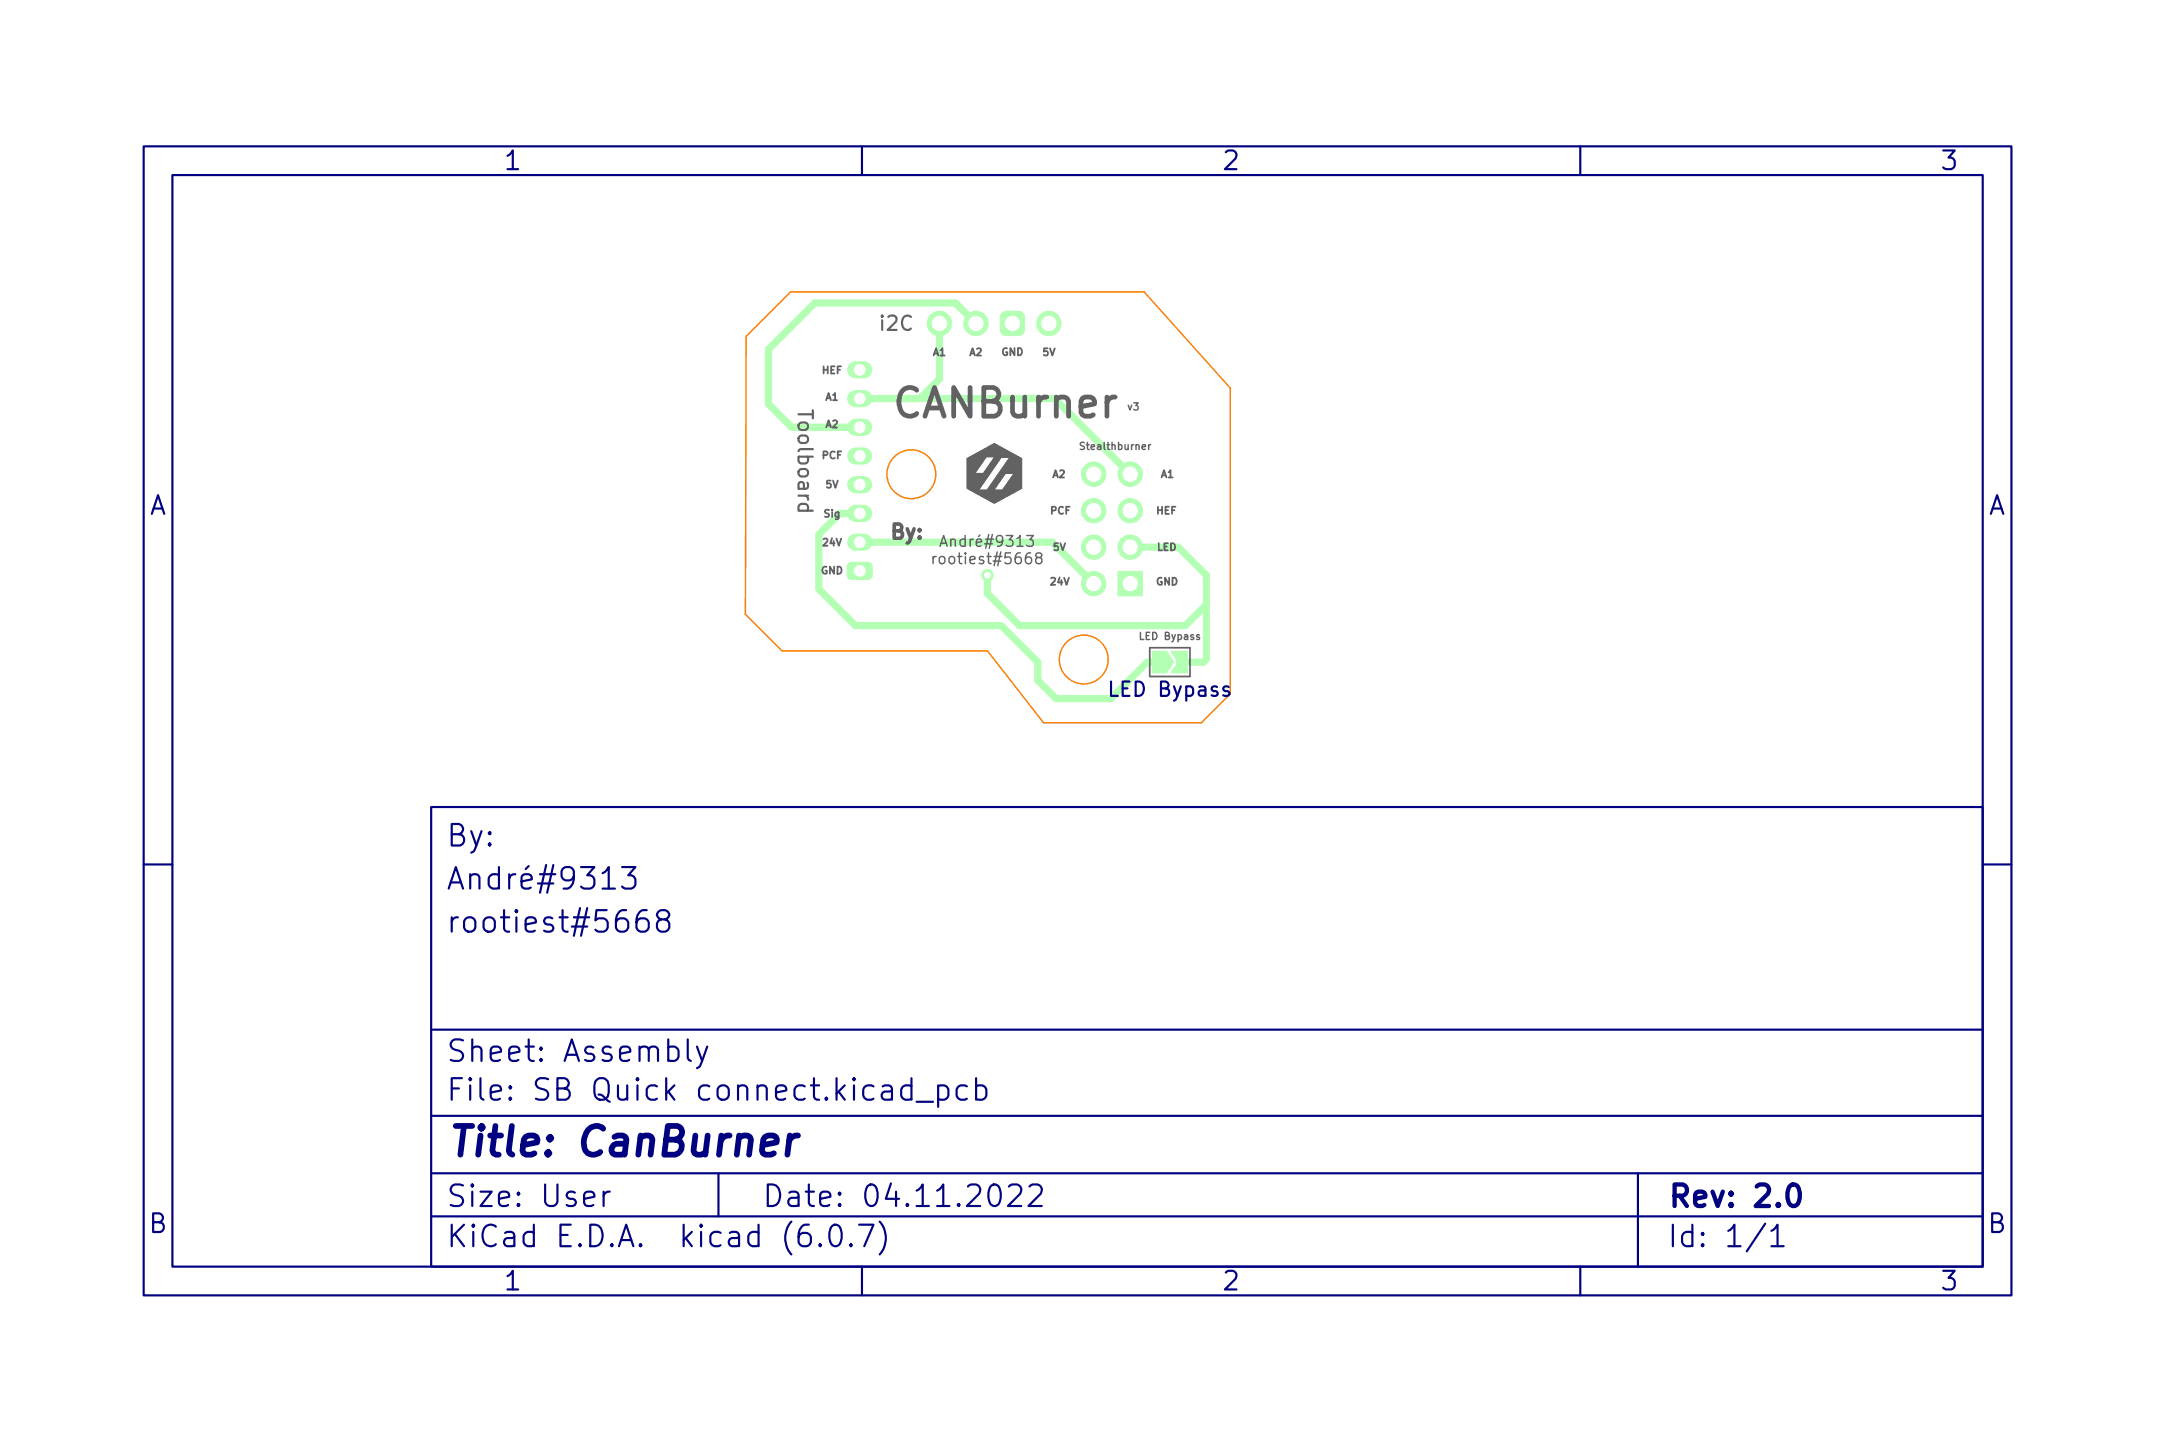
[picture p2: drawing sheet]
<svg xmlns="http://www.w3.org/2000/svg" width="150mm" height="100mm" viewBox="0 0 150 100" stroke-linecap="round" stroke-linejoin="round" font-family="sans-serif">
<g fill="#b3ffb3" stroke="#b3ffb3" stroke-width=".07">
<path d="M80.2 45.3h1l.5 .8-.5 .7h-1z"/>
<path d="M81.5 45.3h1.2v1.5h-1.2l.5-.7z"/>
<path d="M69.7 21.8l.3-.1h.9l.2 .1 .2 .3v.8l-.1 .3-.3 .2h-.9l-.2-.1-.2-.4v-.8z"/>
<path d="M59.1 39.2h1.5l.1 .2v.8l-.3 .1h-1.3l-.1-.2v-.7z"/>
<path d="M77.8 39.8h1.7v1.7h-1.7z"/>
<circle cx="65.4" cy="22.5" r=".85"/>
<circle cx="67.9" cy="22.5" r=".85"/>
<circle cx="73" cy="22.5" r=".85"/>
<circle cx="78.7" cy="33" r=".85"/>
<circle cx="76.1" cy="33" r=".85"/>
<circle cx="78.7" cy="35.6" r=".85"/>
<circle cx="76.1" cy="35.6" r=".85"/>
<circle cx="78.7" cy="38.1" r=".85"/>
<circle cx="76.1" cy="38.1" r=".85"/>
<circle cx="76.1" cy="40.6" r=".85"/>
<circle cx="68.7" cy="40" r=".4"/>
</g>
<path d="M59.6 37.7h.5M59.6 35.7h.5M59.6 33.7h.5M59.6 31.7h.5M59.6 29.7h.5M59.6 27.7h.5M59.6 25.7h.5" fill="none" stroke="#b3ffb3" stroke-width="1.2"/>
<path d="M59.8 27.7h13.6l5.3 5.3M59.8 37.7h13.4l2.9 2.9M59.8 35.7h-1.3l-1.5 1.5v3.8l2.5 2.6h10.2l2.5 2.5v1.3l1.3 1.2h3.8l2.6-2.5h.9M65.4 22.5v3.9M67.9 22.5l-1.4-1.4h-9.8l-3.2 3.2v3.8l1.6 1.6h4.7M78.7 38.1h3.3l2 2v5.8l-.2 .2h-1.7M68.7 40v1.3l2.3 2.3h11.5l1.5-1.5" fill="none" stroke="#b3ffb3" stroke-width=".5"/>
<g fill="#fff" stroke="#fff" stroke-width=".07">
<circle cx="68.7" cy="40" r=".2"/>
<circle cx="65.4" cy="22.5" r=".5"/>
<circle cx="67.9" cy="22.5" r=".5"/>
<circle cx="70.5" cy="22.5" r=".5"/>
<circle cx="73" cy="22.5" r=".5"/>
<circle cx="59.8" cy="39.7" r=".37"/>
<circle cx="59.8" cy="37.7" r=".37"/>
<circle cx="59.8" cy="35.7" r=".37"/>
<circle cx="59.8" cy="33.7" r=".37"/>
<circle cx="59.8" cy="31.7" r=".37"/>
<circle cx="59.8" cy="29.7" r=".37"/>
<circle cx="59.8" cy="27.7" r=".37"/>
<circle cx="59.8" cy="25.7" r=".37"/>
<circle cx="78.7" cy="33" r=".5"/>
<circle cx="76.1" cy="33" r=".5"/>
<circle cx="78.7" cy="35.6" r=".5"/>
<circle cx="76.1" cy="35.6" r=".5"/>
<circle cx="78.7" cy="38.1" r=".5"/>
<circle cx="76.1" cy="38.1" r=".5"/>
<circle cx="78.7" cy="40.6" r=".5"/>
<circle cx="76.1" cy="40.6" r=".5"/>
</g>
<path d="M65 38.7v.5M65.2 38.7l-.2 .2M72.2 38.8l-.1-.1v-.1l.4-.1v.2l-.4 .3v.1l.1 .1h.2l.1-.1v-.2l-.1-.1" fill="none" stroke="#626262" stroke-width=".1"/>
<path d="M80 45.1h2.8v2h-2.8z" fill="none" stroke="#626262" stroke-width=".12"/>
<path d="M67.3 31.9l1.7-.9a.29 .29 0 0 1 .5 0l1.4 .8h-2.2l-.8 1.2h.5l.8-1.2h1.1h-.6l-1.6 2.3h.6l1.6-2.3h.6l.2 .1v1.1h-1.1l-.8 1.1h.6l.8-1.1h.5v1l-1.9 1-1.9-1z" fill="#626262" stroke="#626262" stroke-width=".07"/>
<g fill="none" stroke="#ff8000" stroke-width=".1">
<path d="M51.9 23.4l3.1-3.1h24.6l6 6.7v21.3l-2 2h-11l-3.9-5h-14.3l-2.5-2.5z"/>
<circle cx="63.4" cy="33" r="1.7"/>
<circle cx="75.4" cy="45.9" r="1.7"/>
</g>
<g fill="none" stroke="#000080" stroke-width=".15">
<path d="M10 10.2h130v80h-130zM12 12.2h126v76h-126zM60 10.2v2M110 10.2v2M30 56.2h108v32h-108zM10 60.2h2M30 77.7h108M30 71.7h108M43.3 60.4h.9l-.5 .5a.41 .41 0 0 1 .5 .3v.4l-.1 .2-.6 .1-.2-.2M45 63.4a.59 .59 0 0 0-.7 .6v.6l.1 .2 .5 .1 .2-.2 .1-.5-.2-.2-.4-.1-.3 .3M46 64l-.3-.3 .1-.2 .2-.1h.4a.31 .31 0 0 1 .2 .4 .31 .31 0 0 1-.3 .2l-.4 .1-.2 .2v.3l.3 .3 .4-.1 .2-.2-.1-.4-.2-.2M47.9 72.4v1.3l.2 .2"/>
<path d="M48.5 72.9l.4 1M49.2 72.9l-.5 1.3-.2 .2M63.4 75.6h-.4l-.3 .3v.4l.2 .2 .1 .1 .4-.1M63.4 75.1v1.5M63.8 76.7h1.1M65.3 75.6h.4l.3 .3v.4l-.1 .2-.2 .1-.4-.1M65.3 75.6v1.5M67.3 75.6h-.4l-.3 .3v.4l.1 .2 .2 .1 .4-.1M67.9 75.6h.5l.3 .3v.4l-.2 .2-.1 .1-.5-.1M67.9 75.1v1.5M138 60.2h2M30 84.7h108"/>
<path d="M30 81.7h108M42 83v1M42.4 83a.38 .38 0 0 0-.4 .3M50 81.7v3M57.1 86.6l.1 .1-.1 .1-.1-.1 .1-.1v.2M57.9 85.3a.36 .36 0 0 1 .6 .3 .88 .88 0 0 1-.3 1.2 .38 .38 0 0 1-.4-.3 1.17 1.17 0 0 1 .1-1.2zM59.2 86.6l.1 .1-.1 .1v-.1v-.1v.2M59.8 85.3h1l-.6 1.5M60 88.2v2M61.2 85.1a1.72 1.72 0 0 1 0 2.2M70.2 82.6l.2-.1h.4a.41 .41 0 0 1 .2 .6l-.8 .9h.9M71.7 82.6l.2-.1h.3a.41 .41 0 0 1 .2 .6l-.8 .9h.9"/>
<path d="M110 88.2v2M114 81.7v6.5M122.9 85.2l-1.3 1.9M123.3 85.7l.4-.4v1.5M123.3 86.8h.9"/>
</g>
<path d="M124.6 82.5a.36 .36 0 0 1 .6 .3 .88 .88 0 0 1-.3 1.2 .38 .38 0 0 1-.4-.3 1.17 1.17 0 0 1 .1-1.2z" fill="none" stroke="#000080" stroke-width=".3"/>
<path d="M55 79.1l-.2 1.3M55.5 79.1a.59 .59 0 0 0-.6 .3" fill="none" stroke="#000080" stroke-width=".4"/>
<text font-size="2.8" fill="#626262" x="62.4" y="29.1">CANBurner</text>
<text font-size="2.8" fill="#000080" x="31" y="80.5">Title: CanBurner</text>
<g font-size="2.1" fill="#000080">
<text x="31" y="58.9">By:</text>
<text x="31" y="64.9">rootiest#5668</text>
<text x="31" y="61.9">André#9313</text>
<text x="31" y="76.6">File: SB Quick connect.kicad_pcb</text>
<text x="31" y="73.9">Sheet: Assembly</text>
<text x="31" y="86.8">KiCad E.D.A. kicad (6.0.7)</text>
<text x="31" y="84">Size: User</text>
<text x="53" y="84">Date: 04.11.2022</text>
<text x="116" y="84">Rev: 2.0</text>
<text x="116" y="86.8">Id: 1/1</text>
</g>
<g font-size="1.8" fill="#000080">
<text x="35" y="11.8">1</text>
<text x="85" y="11.8">2</text>
<text x="135" y="11.8">3</text>
<text x="10.3" y="35.8">A</text>
<text x="138.4" y="35.8">A</text>
<text x="10.3" y="85.8">B</text>
<text x="35" y="89.8">1</text>
<text x="85" y="89.8">2</text>
<text x="135" y="89.8">3</text>
<text x="138.4" y="85.8">B</text>
</g>
<g font-size="1.4" fill="#626262">
<text x="61.3" y="23">i2C</text>
<text x="55.5" y="28.7" transform="rotate(90 55.5 28.7)">Toolboard</text>
<text x="62" y="37.5">By:</text>
</g>
<text font-size="1.4" fill="#000080" x="77.4" y="48.5">LED Bypass</text>
<g font-size="1" fill="#626262">
<text x="65.4" y="39.3">rootiest#5668</text>
<text x="65.8" y="38.1">André#9313</text>
</g>
<g font-size=".7" fill="#626262">
<text x="57.2" y="26">HEF</text>
<text x="57.5" y="27.9">A1</text>
<text x="57.5" y="29.8">A2</text>
<text x="64.9" y="24.8">A1</text>
<text x="67.5" y="24.8">A2</text>
<text x="69.7" y="24.8">GND</text>
<text x="72.6" y="24.8">5V</text>
<text x="78.5" y="28.6">v3</text>
<text x="57.2" y="32">PCF</text>
<text x="57.5" y="34">5V</text>
<text x="73.1" y="35.8">PCF</text>
<text x="73.3" y="33.3">A2</text>
<text x="75.4" y="31.3">Stealthburner</text>
<text x="80.5" y="35.8">HEF</text>
<text x="80.8" y="33.3">A1</text>
<text x="57.1" y="40">GND</text>
<text x="57.3" y="38">24V</text>
<text x="57.4" y="36">Sig</text>
<text x="73.1" y="40.7">24V</text>
<text x="73.3" y="38.3">5V</text>
<text x="80.5" y="40.7">GND</text>
<text x="80.5" y="38.3">LED</text>
<text x="79.4" y="44.5">LED Bypass</text>
</g>
</svg>
